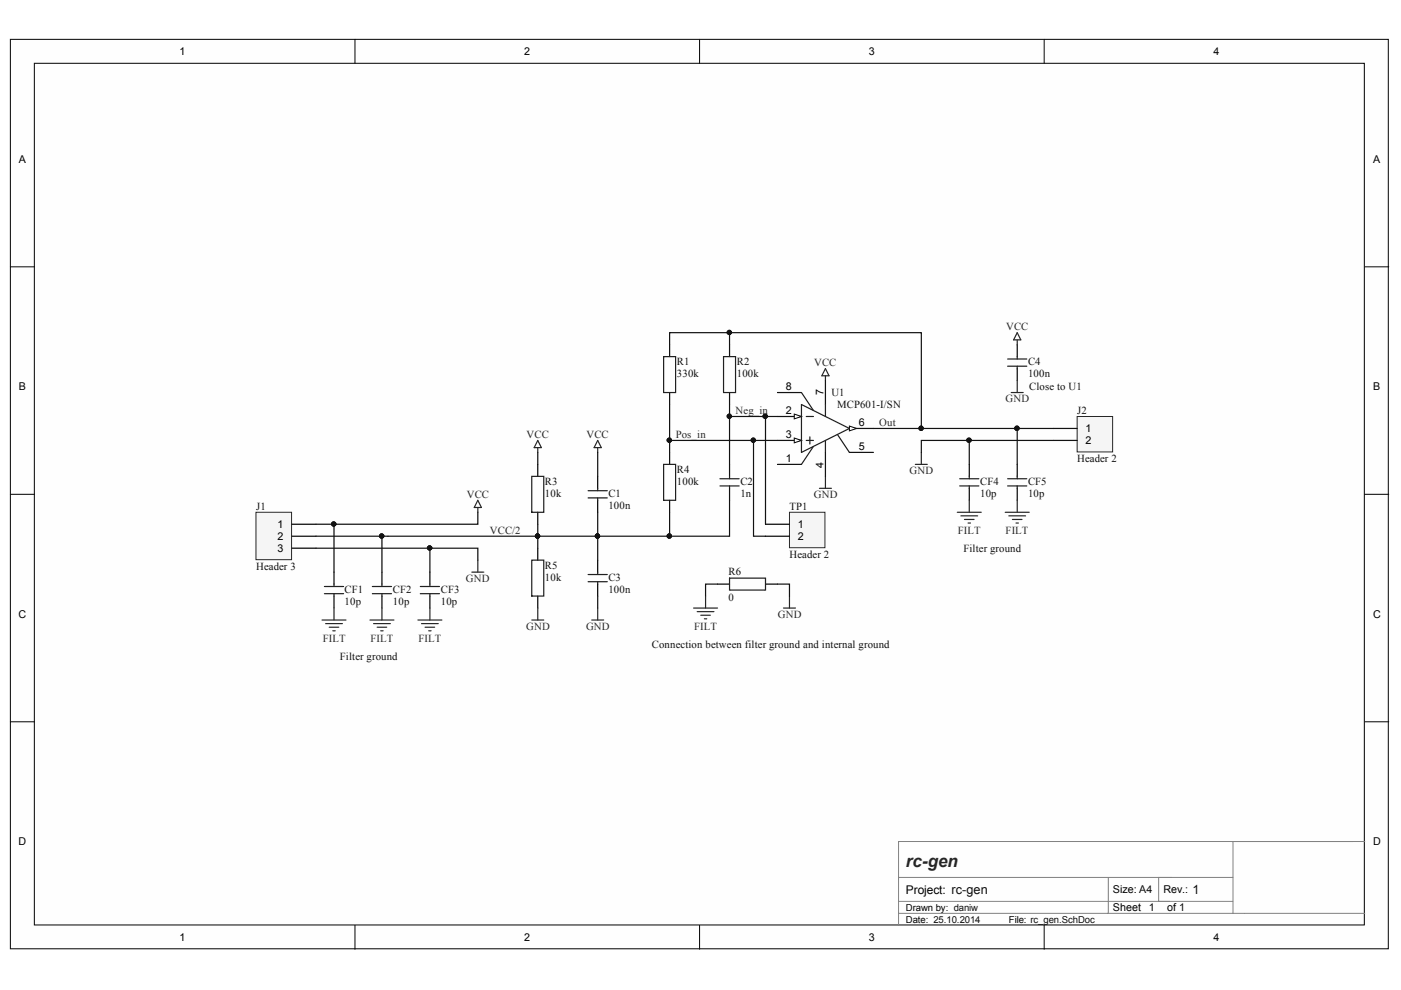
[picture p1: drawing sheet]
# Altium project rc-gen.PrjPcb
1 sheet, 19 parts. Net scope: global (net labels, ports and power ports of the same name join across sheets).
Board file: rc-gen.PcbDoc

## Sheet rc-gen.SchDoc: rc-gen
size A4; DrawnBy: daniw; Organization: HSLU T&A; Address1: Abteilung Elektrotechnik; Address2: Technikumsstrasse 21; Address3: CH-6048 Horw; Revision: 1; SheetNumber: 1; SheetTotal: 1; Projektname: rc-gen

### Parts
C1  100n  [0805]
C2  1n  [0805]
C3  100n  [0805]
C4  100n  [0805]
CF1  10p  [0805]
CF2  10p  [0805]
CF3  10p  [0805]
CF4  10p  [0805]
CF5  10p  [0805]
J1  Header 3  [HDR1X3]
J2  Header 2  [HDR1X2]
R1  330k  [0805]
R2  100k  [0805]
R3  10k  [0805]
R4  100k  [0805]
R5  10k  [0805]
R6  0  [0805]
TP1  Header 2  [HDR1X2]
U1  MCP601-I/SN  [SOIC-SN8_N]

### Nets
FILT: CF1.2 CF2.2 CF3.2 CF4.2 CF5.2 R6.1
GND: C3.2 C4.2 CF3.1 CF4.1 J1.3 J2.2 R5.1 R6.2 U1.4(VSS)
VCC: C1.1 C4.1 CF1.1 J1.1 R3.2 U1.7(VDD)
Neg_in: C2.1 R2.1 TP1.1 U1.2(VIN-)
Out: CF5.1 J2.1 R1.2 R2.2 U1.6(VOUT)
Pos_in: R1.1 R4.2 TP1.2 U1.3(VIN+)
VCC/2: C1.2 C2.2 C3.1 CF2.1 J1.2 R3.1 R4.1 R5.2

Not connected (* = marked no-connect by the designer): U1 1(NC) 5(NC) 8(NC)

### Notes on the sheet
- (near C4) Close to U1
- Filter ground
- Connection between filter ground and internal ground
